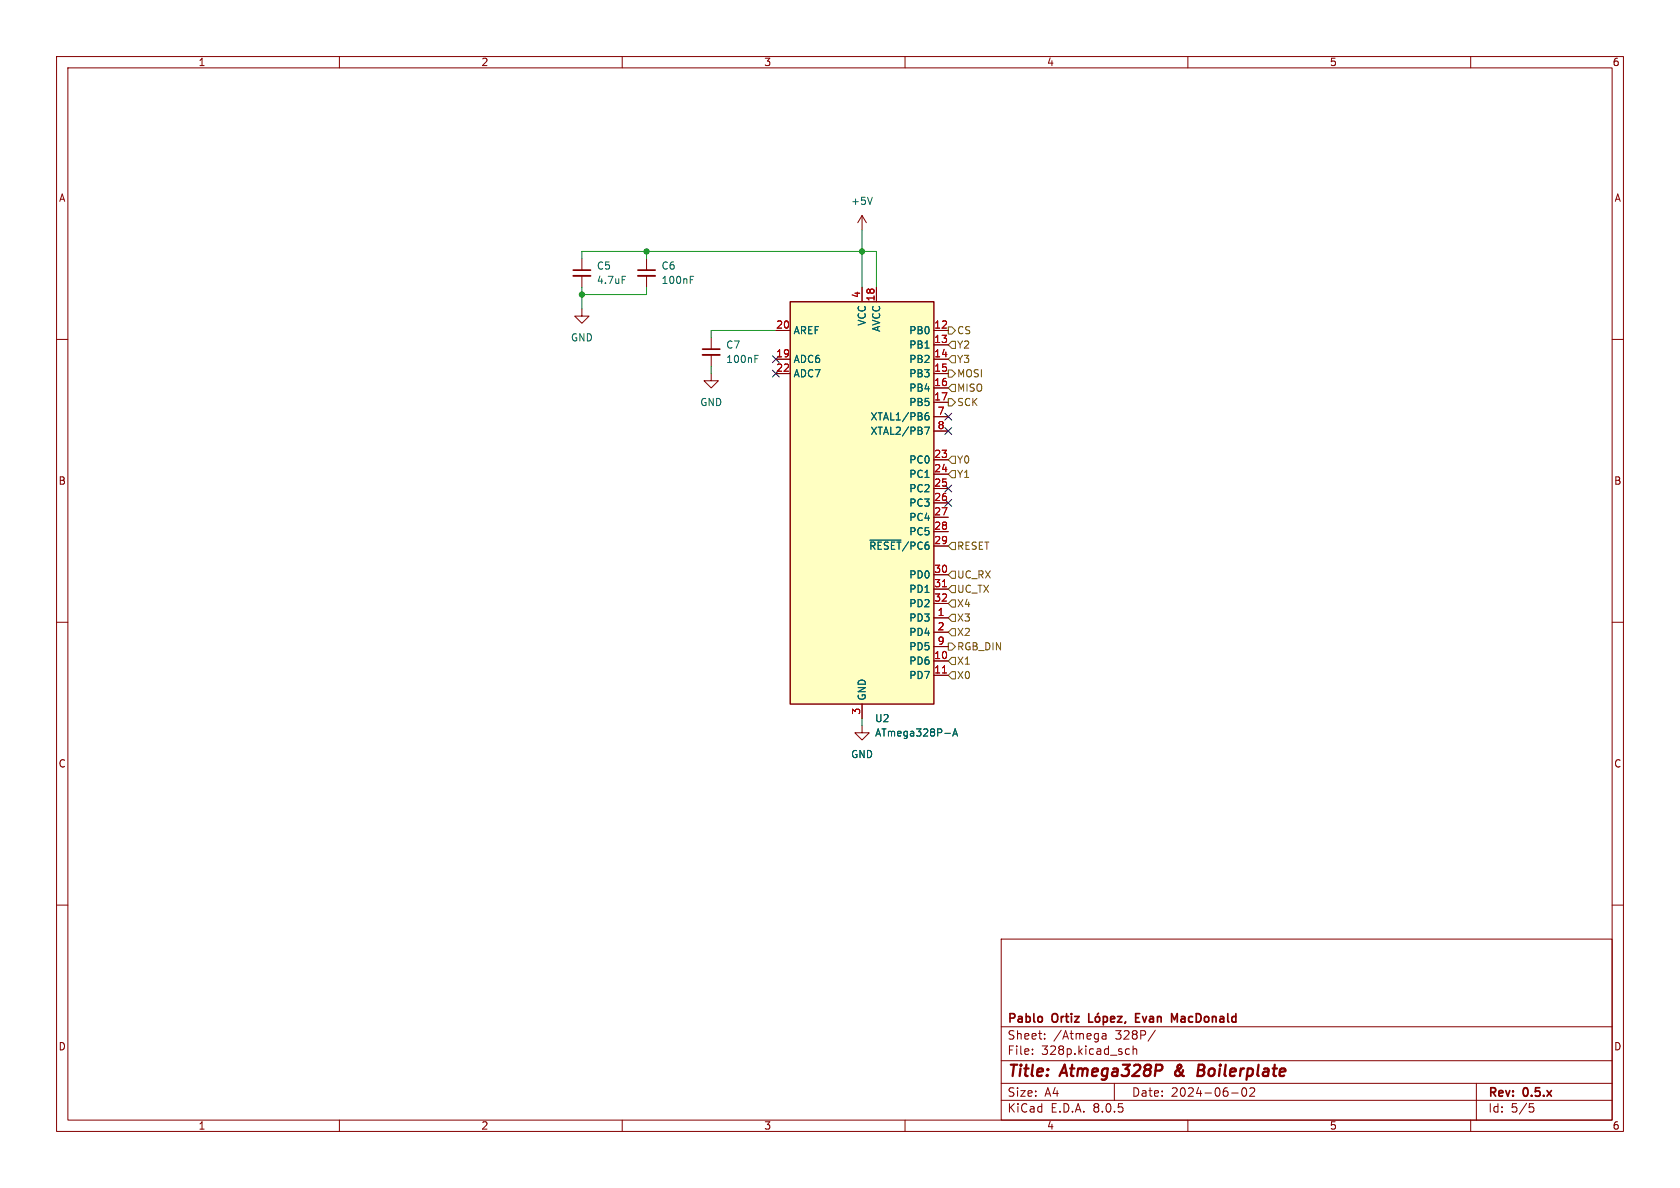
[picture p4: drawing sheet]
<svg xmlns="http://www.w3.org/2000/svg" width="297mm" height="210mm" viewBox="0 0 297 210" stroke-linecap="round" stroke-linejoin="round" font-family="sans-serif">
<g fill="none" stroke="#840000" stroke-width=".18">
<path d="M10 10h277v190h-277zM12 12h273v186h-273zM60 10v2M110 10v2M160 10v2M210 10v2M260 10v2M152.4 38.1l-.8 1.3M152.4 38.1v2.5M152.4 38.1l.8 1.3M10 60h2M285 60h2"/>
<path d="M10 110h2M285 110h2M10 160h2M285 160h2M177 166h108v32h-108zM60 198v2M110 198v2M160 198v2M177 194.5h108M177 191.5h108M177 187.5h108M177 181.5h108"/>
<path d="M182.5 186.3v.1M182.5 185.5v.1M184.7 183.6v.1M184.7 182.8v.1M194.9 182.8h.6v.9M195.5 183.1h-.5a.29 .29 0 0 0-.2 .3 .29 .29 0 0 0 .2 .3l.5-.1M197 191.5v3M199.1 186.3h.6M199.1 185.5h.6M200.3 185.5l.2-.1 .4 .1 .1 .9M200.3 184.9v1.5M204.2 182.1l-1.2 2"/>
<path d="M210 198v2M217.7 193.2h1.2M219.7 192.4a.81 .81 0 0 0 .3 1.4l.2-.1 .2-.5-.2-.8M221.7 192.4v.5l-.8 .9h.9M260 198v2M261 191.5v6.5M270.4 195.1h.7M270.5 195.7h.4l.3 .3-.2 .5-.5 .1"/>
</g>
<path d="M207.9 189.4a.53 .53 0 0 0 0 .7M211.8 189.2h.7M212.5 189.2l.3 .1M212.6 188.2h-.7l-.2 2 .9-.1M212.7 189.1l-.2 .1" fill="none" stroke="#840000" stroke-width=".4"/>
<path d="M192.5 179.2v1.5h.7M193.7 179.8l.2-.1 .4 .1 .1 .6-.1 .2-.4 .1-.2-.2zM194.2 179.1l-.2 .2M195.1 179.8l.4-.1 .3 .3v.4l-.2 .2h-.5M195.1 179.7v1.5M197.6 179.7h.7l-.7 1h.7M200.8 179.9h.5M201.5 179.2h-.7v1.5h.7M207.1 179.2l.5 1.1 .5-1.1v1.5M196.3 180.2l.8-.2-.1-.2-.4-.1-.3 .2 .1 .7h.6M199 180.6l-.2 .3" fill="none" stroke="#840000" stroke-width=".3"/>
<path d="M154.2 34.9l-.4 1.2" fill="none" stroke="#006464" stroke-width=".18"/>
<path d="M139.7 53.3h25.4v71.2h-25.4z" fill="#ffffc2"/>
<path d="M139.7 53.3h25.4v71.2h-25.4z" fill="none" stroke="#840000" stroke-width=".25"/>
<g fill="none" stroke="#840000" stroke-width=".18">
<path d="M102.9 54.6v1.3h1.2l-1.2 1.3-1.3-1.3h1.3M102.9 45.7v2.1M102.9 48.8v2M114.3 45.7v2.1M114.3 48.8v2M125.7 59.7v2M137.2 58.4h2.5M152.4 50.8v2.5M154.9 50.8v2.5M165.1 58.4h2.5M125.7 66v1.3h1.3l-1.3 1.3-1.2-1.3h1.2M125.7 62.7v2.1"/>
<path d="M137.2 63.5h2.5M137.2 66h2.5M165.1 61h2.5M165.1 63.5h2.5M165.1 66h2.5M165.1 68.6h2.5M165.1 71.1h2.5M165.1 73.7h2.5M165.1 76.2h2.5M165.1 81.3h2.5M165.1 83.8h2.5M165.1 86.4h2.5"/>
<path d="M165.1 88.9h2.5M165.1 91.4h2.5M165.1 94h2.5M165.1 96.5h2.5M165.1 109.2h2.5M165.1 116.8h2.5M165.1 119.4h2.5M165.1 111.8h2.5M165.1 101.6h2.5M165.1 104.1h2.5M165.1 106.7h2.5M165.1 114.3h2.5"/>
<path d="M152.4 128.3v1.2h1.3l-1.3 1.3-1.3-1.3h1.3M152.4 124.5v2.5"/>
</g>
<path d="M166.6 119h.7M166.6 103.7h.7" fill="none" stroke="#a90000" stroke-width=".18"/>
<path d="M110 48.8h.6M122 48.8h.6M122 49.5h.5M133.5 63.4h.4M133.5 62.8h.6M163.5 75.5h.8l-.5 1.3M163.6 73.6l.4-.1 .2 .2-.1 .5h-.3l-.2-.1M164.1 73h-.3l-.2 .3M153.8 95.5h5.5M167 129.6h1M168.4 130.1l.5-1.3 .4 1.3M168.6 129.8h.6" fill="none" stroke="#006464" stroke-width=".18"/>
<path d="M101.3 48.8h3.1M112.8 48.8h3M124.2 62.7h3.1" fill="none" stroke="#840000" stroke-width=".33"/>
<path d="M101.3 47.8h3.1M112.8 47.8h3M124.2 61.7h3.1" fill="none" stroke="#840000" stroke-width=".3"/>
<g fill="none" stroke="#725600" stroke-width=".18">
<path d="M167.6 57.8h.7l.6 .6-.6 .7h-.7zM167.6 65.4h.7l.6 .6-.6 .7h-.7zM167.6 70.5h.7l.6 .6-.6 .7h-.7zM168.3 67.9h.6v1.3h-.6l-.7-.6zM168.3 62.9h.6v1.2h-.6l-.7-.6zM168.3 60.3h.6v1.3h-.6l-.7-.6zM168.3 95.9h.6v1.3h-.6l-.7-.7zM168.3 83.2h.6v1.3h-.6l-.7-.7zM168.3 80.6h.6v1.3h-.6l-.7-.6zM167.6 113.7h.7l.6 .6-.6 .6h-.7zM168.3 116.2h.6v1.3h-.6l-.7-.7zM168.3 118.7h.6v1.3h-.6l-.7-.6z"/>
<path d="M168.3 111.1h.6v1.3h-.6l-.7-.6zM168.3 108.6h.6v1.3h-.6l-.7-.7zM168.3 103.5h.6v1.3h-.6l-.7-.7zM168.3 101h.6v1.2h-.6l-.7-.6zM168.3 106h.6v1.3h-.6l-.7-.6z"/>
</g>
<path d="M102.9 45.7v-1.2h52v6.3M102.9 50.8v3.8M114.3 44.5v1.2M114.3 50.8v1.3h-11.4M137.2 58.4h-11.5v1.3M152.4 40.6v10.2M125.7 64.8v1.2M152.4 127v1.3" fill="none" stroke="#009600" stroke-width=".18"/>
<path d="M136.6 65.4l1.2 1.2M136.6 62.9l1.2 1.2M137.8 65.4l-1.2 1.2M137.8 62.9l-1.2 1.2M167 75.6l1.2 1.2M167 73.1l1.2 1.2M168.2 75.6l-1.2 1.2M168.2 73.1l-1.2 1.2M167 88.3l1.2 1.2M167 85.8l1.2 1.2M168.2 88.3l-1.2 1.2M168.2 85.8l-1.2 1.2" fill="none" stroke="#000084" stroke-width=".18"/>
<g fill="#009600" stroke="#009600" stroke-width=".18">
<circle cx="114.3" cy="44.5" r=".46"/>
<circle cx="152.4" cy="44.5" r=".46"/>
<circle cx="102.9" cy="52.1" r=".46"/>
</g>
<g font-size="2.8" fill="#840000">
<text x="178" y="190.9">Title:</text>
<text x="187.7" y="190.9">Atmega328P</text>
<text x="208.6" y="190.9">&amp;</text>
<text x="213.4" y="190.9">Boilerplate</text>
</g>
<g font-size="2.1" fill="#840000">
<text x="178" y="184">Sheet:</text>
<text x="178" y="181.2">Pablo</text>
<text x="186.1" y="181.2">Ortiz</text>
<text x="186.2" y="184">/Atmega</text>
<text x="197.2" y="184">328P/</text>
<text x="202" y="181.2">Evan</text>
<text x="209" y="181.2">MacDonald</text>
<text x="178" y="186.7">File:</text>
<text x="184.1" y="186.7">328p.kicad_sch</text>
<text x="178" y="196.9">KiCad</text>
<text x="178" y="194.1">Size:</text>
<text x="184.7" y="194.1">A4</text>
<text x="185.7" y="196.9">E.D.A.</text>
<text x="193.3" y="196.9">8.0.5</text>
<text x="200" y="194.1">Date:</text>
<text x="207" y="194.1">2024-06-02</text>
<text x="263" y="194.3">Rev:</text>
<text x="263" y="196.9">Id:</text>
<text x="267.1" y="196.9">5/5</text>
<text x="269.4" y="194.3">0.5.x</text>
</g>
<g font-size="1.8" fill="#840000">
<text x="35" y="11.9">1</text>
<text x="85" y="11.9">2</text>
<text x="135" y="11.9">3</text>
<text x="185" y="11.9">4</text>
<text x="235" y="11.9">5</text>
<text x="285" y="11.9">6</text>
<text x="10.3" y="35.9">A</text>
<text x="285.3" y="35.9">A</text>
<text x="10.3" y="85.9">B</text>
<text x="285.3" y="85.9">B</text>
<text x="10.3" y="135.9">C</text>
<text x="285.3" y="135.9">C</text>
<text x="10.3" y="185.9">D</text>
<text x="285.3" y="185.9">D</text>
<text x="35" y="199.9">1</text>
<text x="85" y="199.9">2</text>
<text x="135" y="199.9">3</text>
<text x="185" y="199.9">4</text>
<text x="235" y="199.9">5</text>
<text x="285" y="199.9">6</text>
</g>
<g font-size="1.8" fill="#006464">
<text x="150.4" y="36.4">+5V</text>
<text x="105.4" y="47.9">C5</text>
<text x="116.8" y="47.9">C6</text>
<text x="105.4" y="50.4">4.7uF</text>
<text x="116.8" y="50.4">100nF</text>
<text x="140.2" y="59.3">AREF</text>
<text x="153.3" y="57.7" transform="rotate(-90 153.3 57.7)">VCC</text>
<text x="155.8" y="58.8" transform="rotate(-90 155.8 58.8)">AVCC</text>
<text x="160.6" y="59.3">PB0</text>
<text x="100.8" y="60.6">GND</text>
<text x="128.3" y="61.8">C7</text>
<text x="128.3" y="64.4">100nF</text>
<text x="140.2" y="64.4">ADC6</text>
<text x="160.6" y="61.8">PB1</text>
<text x="160.6" y="64.4">PB2</text>
<text x="123.7" y="72">GND</text>
<text x="140.2" y="66.9">ADC7</text>
<text x="160.6" y="66.9">PB3</text>
<text x="160.6" y="69.4">PB4</text>
<text x="160.6" y="72">PB5</text>
<text x="153.8" y="74.5">XTAL1/PB6</text>
<text x="153.8" y="77.1">XTAL2/PB7</text>
<text x="160.6" y="82.1">PC0</text>
<text x="160.6" y="84.7">PC1</text>
<text x="160.6" y="87.2">PC2</text>
<text x="160.6" y="89.8">PC3</text>
<text x="160.6" y="92.3">PC4</text>
<text x="160.6" y="94.8">PC5</text>
<text x="153.6" y="97.4">~{RESET}/PC6</text>
<text x="160.6" y="102.5">PD0</text>
<text x="160.6" y="105">PD1</text>
<text x="160.6" y="107.5">PD2</text>
<text x="160.6" y="110.1">PD3</text>
<text x="160.6" y="112.6">PD4</text>
<text x="160.6" y="117.7">PD6</text>
<text x="160.6" y="115.2">PD5</text>
<text x="153.3" y="124" transform="rotate(-90 153.3 124)">GND</text>
<text x="160.6" y="120.2">PD7</text>
<text x="154.6" y="127.9">U2</text>
<text x="154.6" y="130.4">ATmega328P-A</text>
<text x="150.4" y="134.2">GND</text>
</g>
<g font-size="1.8" fill="#a90000">
<text x="152.1" y="52.8" transform="rotate(-90 152.1 52.8)">4</text>
<text x="154.7" y="53.4" transform="rotate(-90 154.7 53.4)">18</text>
<text x="137.1" y="58.2">20</text>
<text x="165.1" y="58.2">12</text>
<text x="137.1" y="63.2">19</text>
<text x="137.1" y="65.8">22</text>
<text x="165.1" y="60.7">13</text>
<text x="165.1" y="63.2">14</text>
<text x="165.1" y="65.8">15</text>
<text x="165.1" y="68.3">16</text>
<text x="165.1" y="70.9">17</text>
<text x="165.7" y="73.4">7</text>
<text x="165.7" y="75.9">8</text>
<text x="165.1" y="81">23</text>
<text x="165.1" y="83.6">24</text>
<text x="165.1" y="86.1">25</text>
<text x="165.1" y="88.6">26</text>
<text x="165.1" y="91.2">27</text>
<text x="165.1" y="93.7">28</text>
<text x="165.1" y="96.3">29</text>
<text x="165.1" y="101.3">30</text>
<text x="165.1" y="103.9">31</text>
<text x="165.1" y="106.4">32</text>
<text x="165.7" y="109">1</text>
<text x="165.7" y="111.5">2</text>
<text x="165.1" y="116.6">10</text>
<text x="165.1" y="119.1">11</text>
<text x="165.7" y="114">9</text>
<text x="152.1" y="126.4" transform="rotate(-90 152.1 126.4)">3</text>
</g>
<g font-size="1.8" fill="#725600">
<text x="169.1" y="59.3">CS</text>
<text x="169.1" y="64.4">Y3</text>
<text x="169.1" y="61.8">Y2</text>
<text x="169.1" y="69.4">MISO</text>
<text x="169.1" y="66.9">MOSI</text>
<text x="169.1" y="72">SCK</text>
<text x="169.1" y="82.1">Y0</text>
<text x="169.1" y="84.7">Y1</text>
<text x="169.1" y="97.4">RESET</text>
<text x="169.1" y="105">UC_TX</text>
<text x="169.1" y="102.5">UC_RX</text>
<text x="169.1" y="107.5">X4</text>
<text x="169.1" y="112.6">X2</text>
<text x="169.1" y="110.1">X3</text>
<text x="169.1" y="117.7">X1</text>
<text x="169.1" y="115.2">RGB_DIN</text>
<text x="169.1" y="120.2">X0</text>
</g>
</svg>
